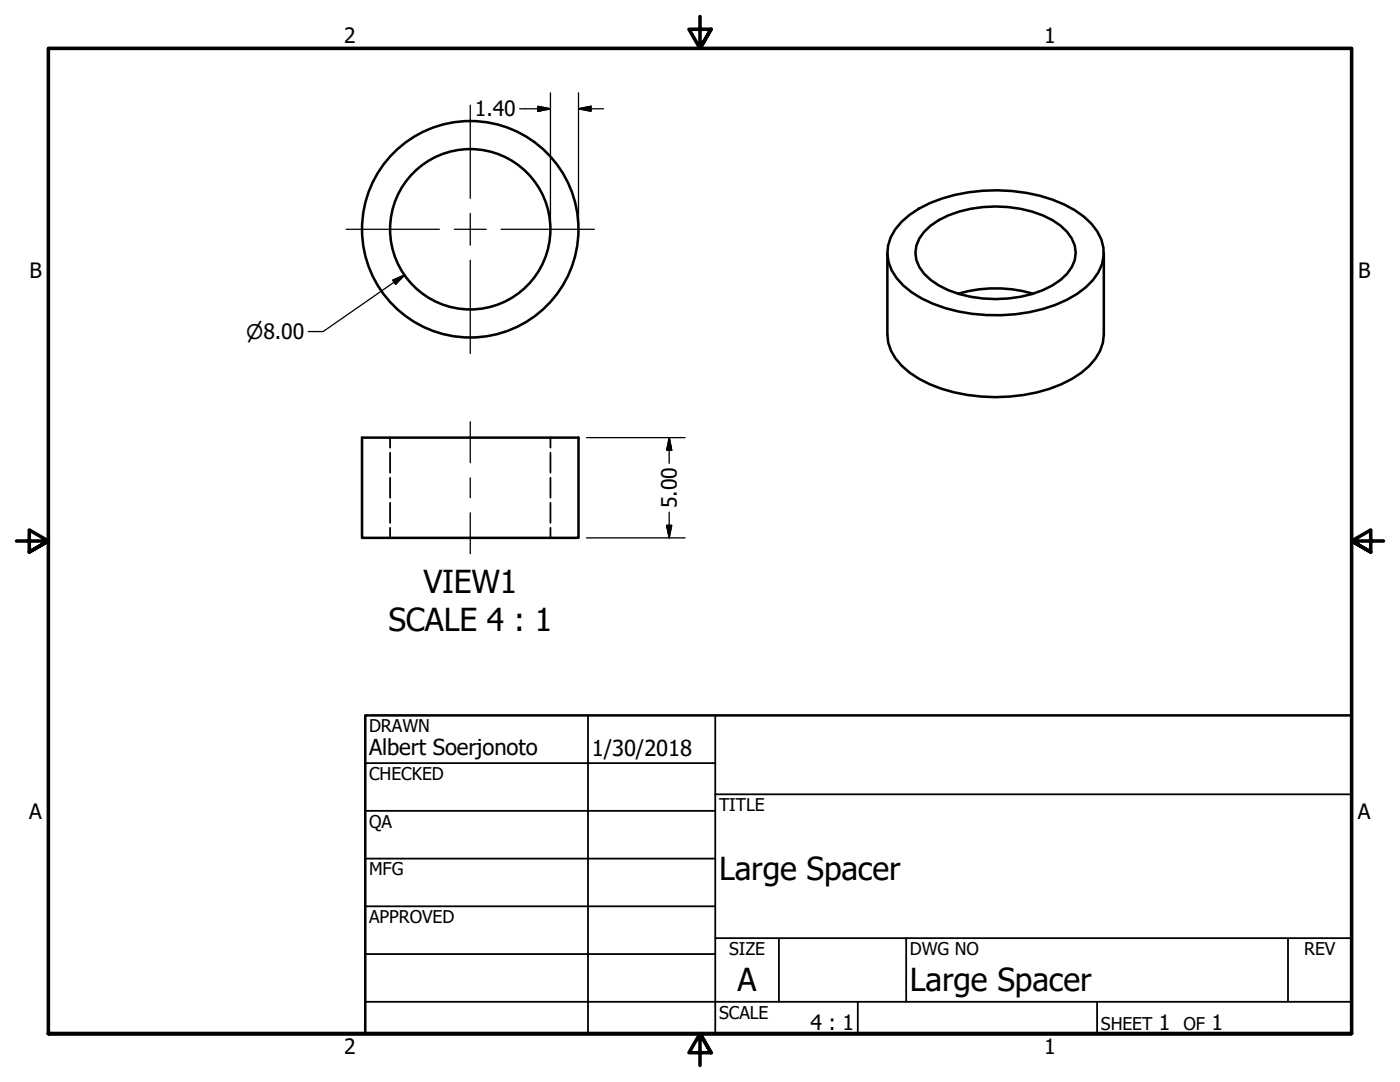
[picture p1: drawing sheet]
<svg xmlns="http://www.w3.org/2000/svg" width="279mm" height="216mm" viewBox="0 0 279 216" stroke-linecap="round" stroke-linejoin="round" font-family="sans-serif">
<!-- layer: Visible (ANSI) -->
<g fill="none" stroke="#000" stroke-width=".51">
<path d="M177.1 50.4v16.4a8.8 8.8 0 0 0 2.9 6.2 23.8 23.8 0 0 0 13.1 5.8 33.4 33.4 0 0 0 20.9-3.2 12.3 12.3 0 0 0 6.1-7.2l.2-1.6v-16.4M179.9 44.3a23.9 23.9 0 0 1 13.4-5.9 32.9 32.9 0 0 1 21.2 3.5 11.5 11.5 0 0 1 5.7 7.5 8.6 8.6 0 0 1-3.5 7.9 26 26 0 0 1-14.1 5.4 31.6 31.6 0 0 1-20.6-4.4 10.4 10.4 0 0 1-4.9-7.6 8.7 8.7 0 0 1 2.8-6.4zM184.4 46.2a18.1 18.1 0 0 1 11.8-4.9 24.2 24.2 0 0 1 13.8 2.6 9 9 0 0 1 4.5 5.1 6 6 0 0 1-1.6 5.6 18.2 18.2 0 0 1-11.7 5 24.2 24.2 0 0 1-13.8-2.6 9 9 0 0 1-4.5-5.1 5.9 5.9 0 0 1 1.5-5.7zM191.2 58.6a26.4 26.4 0 0 1 15 0M72.3 87.3h43.2v20h-43.2z"/>
<circle cx="93.8" cy="45.7" r="16"/>
<circle cx="93.8" cy="45.7" r="21.6"/>
</g>
<!-- layer: Hidden (ANSI) -->
<path d="M77.9 87.3v2M77.9 90.3v4M77.9 95.3v4M109.9 87.3v2M109.9 90.3v4M109.9 95.3v4M77.9 100.3v4M77.9 105.3v2M109.9 100.3v4M109.9 105.3v2" fill="none" stroke="#000" stroke-width=".36"/>
<!-- layer: Border (ANSI) -->
<path d="M139.7 3.3v6.4l-2.2-3.9h4.4l-2.2 3.9 2.2-3.9M3.3 107.9h6.4l-3.9-2.2v4.5l3.9-2.3-3.9 2.3M276.1 107.9h-6.4l3.9-2.2v4.5l-3.9-2.3 3.9 2.3M9.7 206.2v-196.5h260v196.5h-260h260M141.9 210.1l-2.2-3.9 2.2 3.9h-4.4l2.2-3.9v6.4" fill="none" stroke="#000" stroke-width=".71"/>
<!-- layer: Title (ANSI) -->
<g fill="none" stroke="#000" stroke-width=".36">
<path d="M72.9 152.3h69.8M117.3 142.7v63.5M142.7 158.5h127M142.7 142.7v63.5M72.9 161.8h69.8M72.9 171.3h69.8M72.9 199.9h196.8M72.9 180.8h69.8M72.9 190.4h69.8M142.7 187.2h127M155.4 187.2v12.7M171.2 199.9v6.3"/>
<path d="M180.8 187.2v12.7M218.9 199.9v6.3M257 187.2v12.7"/>
</g>
<path d="M72.9 142.7h196.8v63.5h-196.8z" fill="none" stroke="#000" stroke-width=".51"/>
<!-- layer: Dimension (ANSI) -->
<g fill="none" stroke="#000" stroke-width=".25">
<path d="M109.9 18.5v25.6M115.5 18.5v25.6M103.7 21.7h6.2M107.4 21.2l2.5 .5-2.5 .5zM115.5 21.7l2.5-.5v1zM115.5 21.7h4.9M78.4 55.9l2.3-1-1.7 1.8zM80.7 54.9l-16.2 11.3h-3M117.1 87.3h19.6M133.6 87.3l.4 2.5h-.9zM133.6 87.3v5.2M117.1 107.3h19.6"/>
<path d="M133.1 104.8h.9l-.4 2.5zM133.6 102.2v5.1"/>
</g>
<path d="M107.4 22.2l2.5-.5zM107.4 21.2l2.5 .5-2.5 .5zM115.5 21.7l2.5-.5zM115.5 21.7l2.5-.5v1zM80.7 54.9l-1.7 1.8zM78.4 55.9l2.3-1-1.7 1.8zM133.6 87.3l.4 2.5zM133.6 87.3l.4 2.5h-.9zM133.1 104.8l.5 2.5zM133.1 104.8h.9l-.4 2.5z" fill="#000" stroke="#000" stroke-width=".25"/>
<!-- layer: Center Mark (ANSI) -->
<path d="M93.9 21v18.6M69.1 45.8h18.6M90.7 45.8h6.3M93.9 42.6v6.3M93.9 51.9v18.6M100 45.8h18.6" fill="none" stroke="#000" stroke-width=".25"/>
<!-- layer: Centerline (ANSI) -->
<path d="M93.9 84.1v8.2M93.9 95.3v4M93.9 102.3v8.2" fill="none" stroke="#000" stroke-width=".25"/>
<g font-size="6.3">
<text x="84.5" y="118.4">VIEW1</text>
<text x="77.5" y="125.9">SCALE 4 : 1</text>
<text x="143.5" y="175.6">Large Spacer</text>
<text x="147.2" y="197.7">A</text>
<text x="181.6" y="197.8">Large Spacer</text>
</g>
<g font-size="4.4">
<text x="73.7" y="150.6">Albert Soerjonoto</text>
<text x="118.1" y="150.8">1/30/2018</text>
</g>
<g font-size="4.2">
<text x="68.7" y="8.6">2</text>
<text x="208.4" y="8.6">1</text>
<text x="94.8" y="23.2">1.40</text>
<text x="5.9" y="55.5">B</text>
<text x="271" y="55.5">B</text>
<text x="135.1" y="101.4" transform="rotate(-90 135.1 101.4)">5.00</text>
<text x="5.8" y="163.4">A</text>
<text x="271" y="163.4">A</text>
<text x="161.8" y="205.5">4 : 1</text>
<text x="231.3" y="205.4">1</text>
<text x="241.8" y="205.4">1</text>
<text x="68.7" y="210.3">2</text>
<text x="208.4" y="210.3">1</text>
</g>
<text font-size="4" x="49.1" y="67.6">⌀8.00</text>
<g font-size="3.5">
<text x="73.7" y="146">DRAWN</text>
<text x="73.7" y="155.6">CHECKED</text>
<text x="143.5" y="161.8">TITLE</text>
<text x="73.7" y="165.2">QA</text>
<text x="73.7" y="174.7">MFG</text>
<text x="73.7" y="184.2">APPROVED</text>
<text x="145.5" y="190.5">SIZE</text>
<text x="181.6" y="190.6">DWG NO</text>
<text x="260.3" y="190.5">REV</text>
<text x="143.5" y="203.2">SCALE</text>
<text x="219.7" y="205.4">SHEET</text>
<text x="236.2" y="205.4">OF</text>
</g>
</svg>
